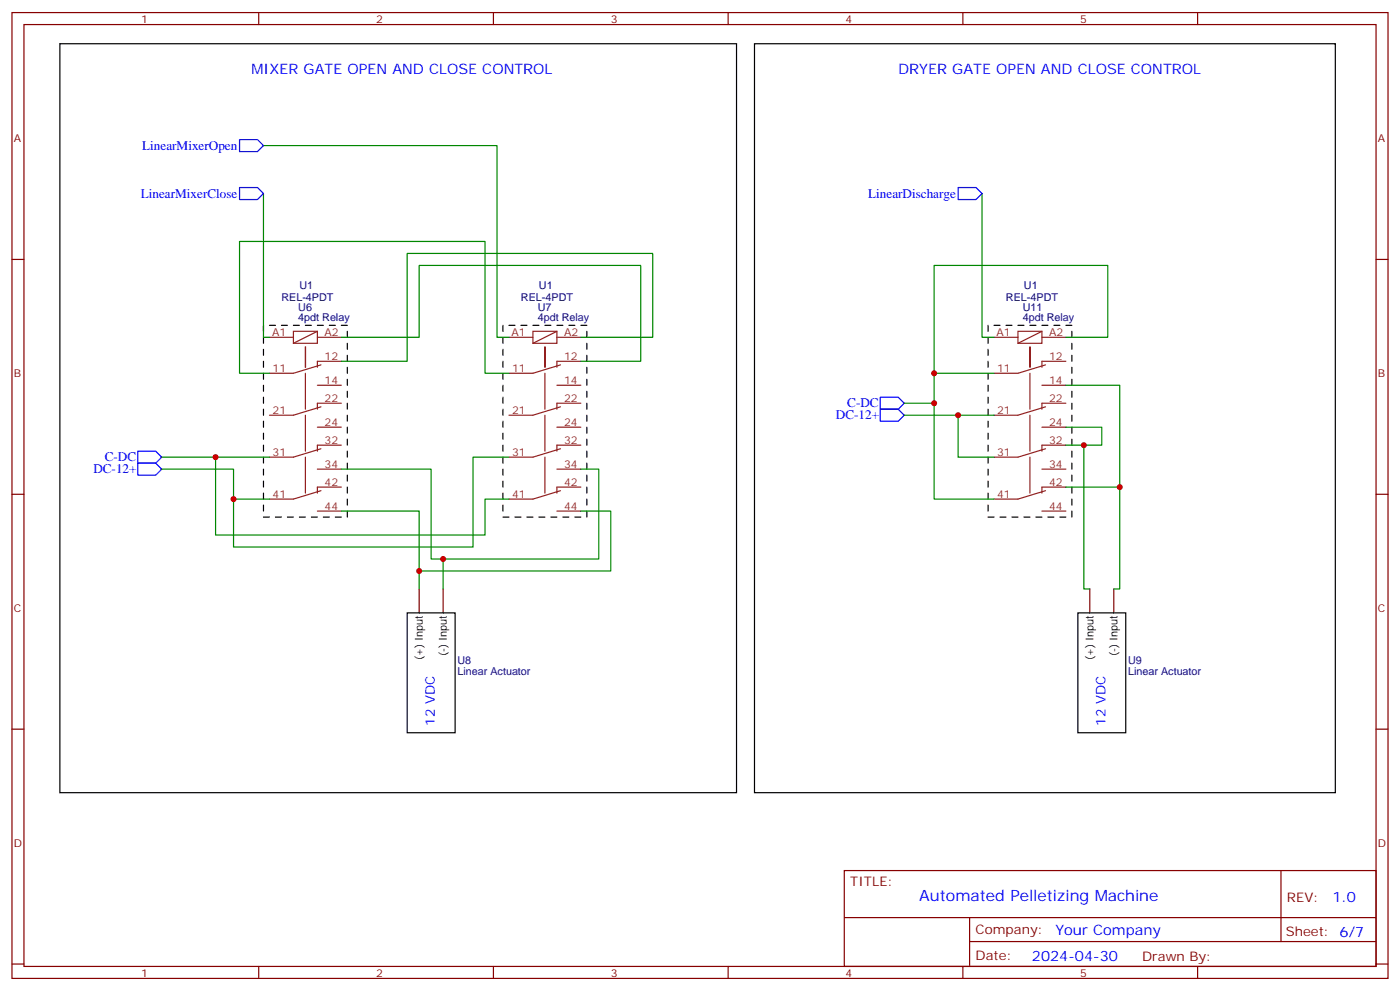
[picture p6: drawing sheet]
<svg xmlns="http://www.w3.org/2000/svg" width="412mm" height="292mm" viewBox="0 0 412 292" stroke-linecap="round" stroke-linejoin="round" font-family="sans-serif">
<g fill="none" stroke="#870000" stroke-width=".35">
<path d="M3.5 3.7h405.4v284.3h-405.4zM7.1 7.2h398.2v277.3h-398.2zM76.2 3.7v3.5M145.3 3.7v3.5M214.5 3.7v3.5M283.6 3.7v3.5M352.8 3.7v3.5M3.5 76.4h3.6M405.3 76.4h3.6M3.5 145.5h3.6M405.3 145.5h3.6M123.5 173.4v7"/>
<path d="M130.5 173.4v7M321 173.4v7M328.1 173.4v7M3.5 214.7h3.6M405.3 214.7h3.6M248.7 256.3h156.6v28.2h-156.6zM377.3 256.3v20.9M248.7 270.1h156.5M285.6 277.2h119.6M285.6 270.1v14.2M3.5 283.8h3.6M76.2 284.5v3.5"/>
<path d="M145.3 284.5v3.5M214.5 284.5v3.5M283.6 284.5v3.5M352.8 284.5v3.5M405.3 283.8h3.6"/>
</g>
<g fill="none" stroke="#8c2424" stroke-width=".35">
<path d="M79.4 99.3h7M86.4 97.5h7.1v3.6h-7.1zM93.5 97.5l-7.1 3.6M93.5 99.3h7M149.9 99.3h7.1M157 97.5h7v3.6h-7zM164 99.3h7.1M164 97.5l-7 3.6M292.8 99.3h7.1M299.9 97.5h7v3.6h-7zM306.9 99.3h7.1M306.9 97.5l-7 3.6"/>
<path d="M90 102.1v6zM90 109.9v10.6M93.5 113.4h7M94.5 119.8l-8.1 2.4h-7M94.5 107.4l-8.1 2.5h-7M100.5 106.4h-7v1.7M100.5 118.7h-7v1.8M160.5 102.1v6zM160.5 109.9v10.6M164 113.4h7.1M165.1 107.4l-8.1 2.5h-7.1M165.1 119.8l-8.1 2.4h-7.1"/>
<path d="M171.1 106.4h-7.1v1.7M171.1 118.7h-7.1v1.8M303.4 102.1v6zM303.4 109.9v10.6M306.9 113.4h7.1M308 107.4l-8.1 2.5h-7.1M308 119.8l-8.1 2.4h-7.1M314 106.4h-7.1v1.7M314 118.7h-7.1v1.8M90 122.2v10.6M90 134.6v10.6M93.5 125.8h7"/>
<path d="M93.5 138.1h7M94.5 132.1l-8.1 2.5h-7M100.5 131.1h-7v1.7M160.5 122.2v10.6M160.5 134.6v10.6M164 125.8h7.1M164 138.1h7.1M165.1 132.1l-8.1 2.5h-7.1M171.1 131.1h-7.1v1.7M303.4 122.2v10.6M303.4 134.6v10.6M306.9 125.8h7.1"/>
<path d="M306.9 138.1h7.1M308 132.1l-8.1 2.5h-7.1M314 131.1h-7.1v1.7M93.5 150.5h7M94.5 144.5l-8.1 2.4h-7M100.5 143.4h-7v1.8M164 150.5h7.1M165.1 144.5l-8.1 2.4h-7.1M171.1 143.4h-7.1v1.8M306.9 150.5h7.1M308 144.5l-8.1 2.4h-7.1M314 143.4h-7.1v1.8"/>
</g>
<g fill="none" stroke="#000" stroke-width=".35">
<path d="M17.6 12.9h199.4v220.5h-199.4zM222.2 12.9h171.1v220.5h-171.1zM77.6 95.8v1.7M77.6 99.3v1.8M79.4 95.8h1.7M82.9 95.8h1.8M86.4 95.8h1.8M90 95.8h1.7M93.5 95.8h1.7M97 95.8h1.8M100.5 95.8h1.8M102.3 97.5v1.8"/>
<path d="M148.2 95.8v1.7M148.2 99.3v1.8M149.9 95.8h1.8M153.5 95.8h1.7M157 95.8h1.7M160.5 95.8h1.8M164 95.8h1.8M167.6 95.8h1.7M171.1 95.8h1.8M172.9 97.5v1.8M291 95.8v1.7M291 99.3v1.8"/>
<path d="M292.8 95.8h1.8M296.3 95.8h1.8M299.9 95.8h1.7M303.4 95.8h1.8M306.9 95.8h1.8M310.4 95.8h1.8M314 95.8h1.7M315.7 97.5v1.8M77.6 102.8v1.8M77.6 106.4v1.7M77.6 109.9v1.8M77.6 113.4v1.8"/>
<path d="M77.6 116.9v1.8M102.3 101.1v1.7M102.3 104.6v1.8M102.3 108.1v1.8M102.3 111.7v1.7M102.3 115.2v1.7M102.3 118.7v1.8M148.2 102.8v1.8M148.2 106.4v1.7M148.2 109.9v1.8M148.2 113.4v1.8M148.2 116.9v1.8"/>
<path d="M172.9 101.1v1.7M172.9 104.6v1.8M172.9 108.1v1.8M172.9 111.7v1.7M172.9 115.2v1.7M172.9 118.7v1.8M291 102.8v1.8M291 106.4v1.7M291 109.9v1.8M291 113.4v1.8M291 116.9v1.8M315.7 101.1v1.7"/>
<path d="M315.7 104.6v1.8M315.7 108.1v1.8M315.7 111.7v1.7M315.7 115.2v1.7M315.7 118.7v1.8M77.6 120.5v1.7M77.6 124v1.8M77.6 127.5v1.8M77.6 131.1v1.7M77.6 134.6v1.7M77.6 138.1v1.8M102.3 122.2v1.8"/>
<path d="M102.3 125.8v1.7M102.3 129.3v1.8M102.3 132.8v1.8M102.3 136.3v1.8M102.3 139.9v1.7M148.2 120.5v1.7M148.2 124v1.8M148.2 127.5v1.8M148.2 131.1v1.7M148.2 134.6v1.7M148.2 138.1v1.8M172.9 122.2v1.8"/>
<path d="M172.9 125.8v1.7M172.9 129.3v1.8M172.9 132.8v1.8M172.9 136.3v1.8M172.9 139.9v1.7M291 120.5v1.7M291 124v1.8M291 127.5v1.8M291 131.1v1.7M291 134.6v1.7M291 138.1v1.8M315.7 122.2v1.8"/>
<path d="M315.7 125.8v1.7M315.7 129.3v1.8M315.7 132.8v1.8M315.7 136.3v1.8M315.7 139.9v1.7M77.6 141.6v1.8M77.6 145.2v1.7M77.6 148.7v1.8M77.6 152.2h1.8M81.1 152.2h1.8M84.7 152.2h1.7M88.2 152.2h1.8"/>
<path d="M91.7 152.2h1.8M95.2 152.2h1.8M98.8 152.2h1.7M102.3 143.4v1.8M102.3 146.9v1.8M102.3 150.5v1.7M148.2 152.2h1.7M148.2 141.6v1.8M148.2 145.2v1.7M148.2 148.7v1.8M151.7 152.2h1.8M155.2 152.2h1.8"/>
<path d="M158.7 152.2h1.8M162.3 152.2h1.7M165.8 152.2h1.8M169.3 152.2h1.8M172.9 143.4v1.8M172.9 146.9v1.8M172.9 150.5v1.7M291 152.2h1.8M291 141.6v1.8M291 145.2v1.7M291 148.7v1.8M294.6 152.2h1.7"/>
<path d="M298.1 152.2h1.8M301.6 152.2h1.8M305.2 152.2h1.7M308.7 152.2h1.7M312.2 152.2h1.8M315.7 143.4v1.8M315.7 146.9v1.8M315.7 150.5v1.7M119.9 180.4h14.2v35.3h-14.2zM317.5 180.4h14.1v35.3h-14.1z"/>
</g>
<g fill="none" stroke="#008700" stroke-width=".35">
<path d="M77.6 57v42.3h1.8M77.6 42.9h68.8v56.4h3.5M289.3 57v42.3h3.5M100.5 99.3h23v-21.2h65.2v28.3h-17.6M171.1 99.3h21.2v-24.7h-72.4v31.8h-19.4M314 99.3h12.3v-21.2h-51.1v31.8M79.4 109.9h-8.8v-38.8h72.3v38.8h7M266.3 118.7h8.9M292.8 109.9h-17.6v37h17.6M314 113.4h15.8v30h-15.8M47.6 138.1h21.2v8.8M47.6 134.6h15.9"/>
<path d="M79.4 134.6h-15.9v22.9h79.4v-10.6h7M100.5 138.1h26.5v26.5h49.4v-26.5h-5.3M149.9 134.6h-10.6v26.4h-70.5v-14.1h10.6M266.3 122.2h15.9M292.8 122.2h-10.6v12.4h10.6M314 125.8h10.6v5.3h-10.6M319.3 131.1v42.3h1.7M100.5 150.5h23v17.6h56.4v-17.6h-8.8M329.8 143.4v30h-1.7M123.5 168.1v5.3M130.5 164.6v8.8"/>
</g>
<path d="M70.6 41.1h5.2l1.8 1.8-1.8 1.7h-5.2zM70.6 55.2h5.2l1.8 1.8-1.8 1.7h-5.2zM282.2 55.2h5.3l1.8 1.8-1.8 1.7h-5.3zM259.3 116.9h5.3l1.7 1.8-1.7 1.8h-5.3zM40.6 136.3h5.3l1.7 1.8-1.7 1.8h-5.3zM40.6 132.8h5.3l1.7 1.8-1.7 1.7h-5.3zM259.3 120.5h5.3l1.7 1.7-1.7 1.8h-5.3z" fill="none" stroke="#00f" stroke-width=".35"/>
<g fill="#c00">
<circle cx="123.5" cy="168.1" r=".88"/>
<circle cx="130.5" cy="164.6" r=".88"/>
<circle cx="319.3" cy="131.1" r=".88"/>
<circle cx="329.8" cy="143.4" r=".88"/>
<circle cx="63.5" cy="134.6" r=".88"/>
<circle cx="68.8" cy="146.9" r=".88"/>
<circle cx="275.2" cy="109.9" r=".88"/>
<circle cx="275.2" cy="118.7" r=".88"/>
<circle cx="282.2" cy="122.2" r=".88"/>
</g>
<text font-size="4.6" fill="#00f" x="270.8" y="265.3">Automated Pelletizing Machine</text>
<g font-size="4.2" fill="#00f">
<text x="74.1" y="21.7">MIXER GATE OPEN AND CLOSE CONTROL</text>
<text x="264.6" y="21.7">DRYER GATE OPEN AND CLOSE CONTROL</text>
<text x="392.5" y="265.6">1.0</text>
<text x="310.9" y="275.1">Your Company</text>
<text x="304" y="282.9">2024-04-30</text>
</g>
<g font-size="3.9" fill="#00f">
<text x="41.9" y="44.1">LinearMixerOpen</text>
<text x="41.5" y="58.2">LinearMixerClose</text>
<text x="255.7" y="58.2">LinearDischarge</text>
<text x="249.6" y="119.9">C-DC</text>
<text x="246.2" y="123.4">DC-12+</text>
<text x="30.9" y="135.8">C-DC</text>
<text x="27.5" y="139.3">DC-12+</text>
<text x="128.1" y="213.6" transform="rotate(-90 128.1 213.6)">12 VDC</text>
<text x="325.6" y="213.6" transform="rotate(-90 325.6 213.6)">12 VDC</text>
</g>
<g font-size="3.9" fill="#800">
<text x="250.5" y="260.9">TITLE:</text>
<text x="379.1" y="265.6">REV:</text>
<text x="287.4" y="275.1">Company:</text>
<text x="378.7" y="275.7">Sheet: 6/7</text>
<text x="287.4" y="282.8">Date:</text>
<text x="336.4" y="282.8">Draw</text>
<text x="346.6" y="282.8">n By:</text>
</g>
<g font-size="3.2" fill="#800">
<text x="41.6" y="6.7">1</text>
<text x="110.8" y="6.7">2</text>
<text x="179.9" y="6.7">3</text>
<text x="249.1" y="6.7">4</text>
<text x="318.2" y="6.7">5</text>
<text x="4.1" y="41.8">A</text>
<text x="405.9" y="41.8">A</text>
<text x="4.1" y="110.9">B</text>
<text x="405.9" y="110.9">B</text>
<text x="4.1" y="180.1">C</text>
<text x="405.9" y="180.1">C</text>
<text x="4.1" y="249.2">D</text>
<text x="405.9" y="249.2">D</text>
<text x="41.6" y="287.5">1</text>
<text x="110.8" y="287.5">2</text>
<text x="179.9" y="287.5">3</text>
<text x="249.1" y="287.5">4</text>
<text x="318.2" y="287.5">5</text>
</g>
<g font-size="3.2" fill="#000080">
<text x="82.9" y="88.7">REL-4PDT</text>
<text x="88.2" y="85.2">U1</text>
<text x="153.5" y="88.7">REL-4PDT</text>
<text x="158.7" y="85.2">U1</text>
<text x="296.3" y="88.7">REL-4PDT</text>
<text x="301.6" y="85.2">U1</text>
<text x="87.9" y="94.6">4pdt Relay</text>
<text x="87.9" y="91.5">U6</text>
<text x="158.4" y="94.6">4pdt Relay</text>
<text x="158.4" y="91.5">U7</text>
<text x="301.3" y="94.6">4pdt Relay</text>
<text x="301.3" y="91.5">U11</text>
<text x="134.8" y="195.5">U8</text>
<text x="332.3" y="195.5">U9</text>
<text x="134.8" y="198.6">Linear Actuator</text>
<text x="332.3" y="198.6">Linear Actuator</text>
</g>
<g font-size="3.2" fill="#8d2323">
<text x="80.1" y="99">A1</text>
<text x="95.6" y="99">A2</text>
<text x="150.7" y="99">A1</text>
<text x="166.2" y="99">A2</text>
<text x="293.6" y="99">A1</text>
<text x="309" y="99">A2</text>
<text x="95.6" y="106">12</text>
<text x="166.2" y="106">12</text>
<text x="309" y="106">12</text>
<text x="80.3" y="109.5">11</text>
<text x="95.6" y="113.1">14</text>
<text x="150.8" y="109.5">11</text>
<text x="166.2" y="113.1">14</text>
<text x="293.7" y="109.5">11</text>
<text x="309" y="113.1">14</text>
<text x="95.6" y="118.4">22</text>
<text x="166.2" y="118.4">22</text>
<text x="309" y="118.4">22</text>
<text x="80.3" y="121.9">21</text>
<text x="95.6" y="125.4">24</text>
<text x="150.8" y="121.9">21</text>
<text x="166.2" y="125.4">24</text>
<text x="293.7" y="121.9">21</text>
<text x="309" y="125.4">24</text>
<text x="95.6" y="130.7">32</text>
<text x="166.2" y="130.7">32</text>
<text x="309" y="130.7">32</text>
<text x="80.3" y="134.2">31</text>
<text x="95.6" y="137.8">34</text>
<text x="150.8" y="134.2">31</text>
<text x="166.2" y="137.8">34</text>
<text x="293.7" y="134.2">31</text>
<text x="309" y="137.8">34</text>
<text x="95.6" y="143.1">42</text>
<text x="166.2" y="143.1">42</text>
<text x="309" y="143.1">42</text>
<text x="80.3" y="146.6">41</text>
<text x="150.8" y="146.6">41</text>
<text x="293.7" y="146.6">41</text>
<text x="95.6" y="150.1">44</text>
<text x="166.2" y="150.1">44</text>
<text x="309" y="150.1">44</text>
</g>
<g font-size="3.2">
<text x="124.5" y="194.4" transform="rotate(-90 124.5 194.4)">(+) Input</text>
<text x="131.6" y="193.3" transform="rotate(-90 131.6 193.3)">(-) Input</text>
<text x="322.1" y="194.4" transform="rotate(-90 322.1 194.4)">(+) Input</text>
<text x="329.1" y="193.3" transform="rotate(-90 329.1 193.3)">(-) Input</text>
</g>
</svg>
